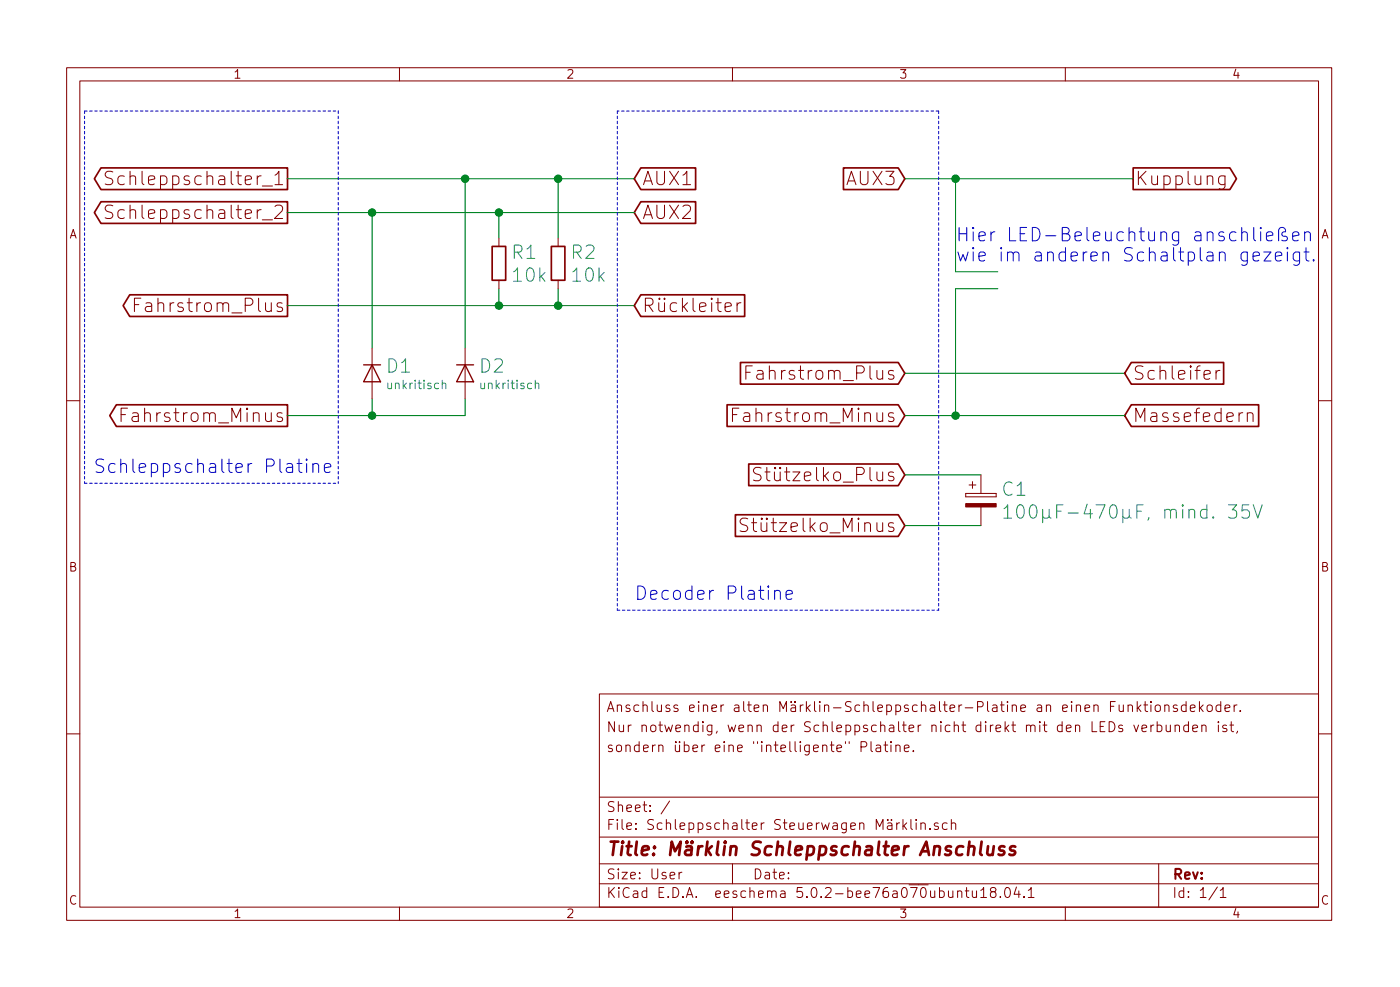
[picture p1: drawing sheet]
EESchema Schematic File Version 4
EELAYER 26 0
EELAYER END
$Descr User 8268 5827
encoding utf-8
Sheet 1 1
Title "Märklin Schleppschalter Anschluss"
Date ""
Rev ""
Comp ""
Comment1 ""
Comment2 "sondern über eine \"intelligente\" Platine."
Comment3 "Nur notwendig, wenn der Schleppschalter nicht direkt mit den LEDs verbunden ist,"
Comment4 "Anschluss einer alten Märklin-Schleppschalter-Platine an einen Funktionsdekoder."
$EndDescr
Text GLabel 1700 1050 0    79   Output ~ 0
Schleppschalter_1
Text GLabel 1700 1250 0    79   Output ~ 0
Schleppschalter_2
Text GLabel 1700 1800 0    79   Output ~ 0
Fahrstrom_Plus
Text GLabel 1700 2450 0    79   Output ~ 0
Fahrstrom_Minus
Wire Wire Line
	1700 1050 2750 1050
Wire Wire Line
	1700 1250 2200 1250
$Comp
L Device:D D1
U 1 1
P 2200 2200
F 0 "D1" V 2154 2279 79  0000 L CNN
F 1 "unkritisch" V 2267 2279 50  0000 L CNN
F 2 "" H 2200 2200 50  0001 C CNN
F 3 "~" H 2200 2200 50  0001 C CNN
	1    2200 2200
	0    1    1    0   
$EndComp
$Comp
L Device:D D2
U 1 1
P 2750 2200
F 0 "D2" V 2704 2279 79  0000 L CNN
F 1 "unkritisch" V 2817 2279 50  0000 L CNN
F 2 "" H 2750 2200 50  0001 C CNN
F 3 "~" H 2750 2200 50  0001 C CNN
	1    2750 2200
	0    1    1    0   
$EndComp
Wire Wire Line
	1700 2450 2200 2450
Wire Wire Line
	2200 2450 2200 2350
Wire Wire Line
	2200 2450 2750 2450
Wire Wire Line
	2750 2450 2750 2350
Connection ~ 2200 2450
Connection ~ 2200 1250
Wire Wire Line
	2200 1250 2950 1250
Connection ~ 2750 1050
Wire Wire Line
	2750 1050 3300 1050
Wire Wire Line
	2200 1250 2200 2050
Wire Wire Line
	2750 1050 2750 2050
Wire Wire Line
	1700 1800 2950 1800
$Comp
L Device:R R1
U 1 1
P 2950 1550
F 0 "R1" H 3020 1618 79  0000 L CNN
F 1 "10k" H 3020 1483 79  0000 L CNN
F 2 "" V 2880 1550 50  0001 C CNN
F 3 "~" H 2950 1550 50  0001 C CNN
	1    2950 1550
	1    0    0    -1  
$EndComp
$Comp
L Device:R R2
U 1 1
P 3300 1550
F 0 "R2" H 3370 1618 79  0000 L CNN
F 1 "10k" H 3370 1483 79  0000 L CNN
F 2 "" V 3230 1550 50  0001 C CNN
F 3 "~" H 3300 1550 50  0001 C CNN
	1    3300 1550
	1    0    0    -1  
$EndComp
Wire Wire Line
	2950 1700 2950 1800
Connection ~ 2950 1800
Wire Wire Line
	2950 1800 3300 1800
Wire Wire Line
	3300 1700 3300 1800
Wire Wire Line
	2950 1400 2950 1250
Wire Wire Line
	3300 1400 3300 1050
Text Notes 550  2800 0    79   ~ 0
Schleppschalter Platine
Text Notes 3750 3550 0    79   ~ 0
Decoder Platine
Text GLabel 3750 1050 2    79   Input ~ 0
AUX1
Text GLabel 3750 1250 2    79   Input ~ 0
AUX2
Text GLabel 3750 1800 2    79   Input ~ 0
Rückleiter
Wire Notes Line
	5550 650  3650 650 
Wire Notes Line
	3650 3600 5550 3600
Wire Wire Line
	3300 1050 3750 1050
Connection ~ 3300 1050
Wire Wire Line
	3750 1250 2950 1250
Connection ~ 2950 1250
Wire Wire Line
	3300 1800 3750 1800
Connection ~ 3300 1800
Text GLabel 5350 2200 0    79   Input ~ 0
Fahrstrom_Plus
Text GLabel 5350 2450 0    79   Input ~ 0
Fahrstrom_Minus
Text GLabel 5350 1050 0    79   Input ~ 0
AUX3
Wire Wire Line
	5350 2200 6650 2200
Wire Wire Line
	5350 2450 5650 2450
Text GLabel 6700 1050 2    79   Output ~ 0
Kupplung
Text GLabel 6650 2450 2    79   Input ~ 0
Massefedern
Text GLabel 6650 2200 2    79   Input ~ 0
Schleifer
Wire Wire Line
	6700 1050 5650 1050
Wire Wire Line
	5650 2450 5650 1700
Wire Wire Line
	5650 1700 5900 1700
Connection ~ 5650 2450
Wire Wire Line
	5650 2450 6650 2450
Wire Wire Line
	5650 1050 5650 1600
Wire Wire Line
	5650 1600 5900 1600
Connection ~ 5650 1050
Wire Wire Line
	5650 1050 5350 1050
Text Notes 5650 1550 0    79   ~ 0
Hier LED-Beleuchtung anschließen\nwie im anderen Schaltplan gezeigt.
Text GLabel 5350 2800 0    79   Input ~ 0
Stützelko_Plus
Text GLabel 5350 3100 0    79   Input ~ 0
Stützelko_Minus
$Comp
L Device:CP C1
U 1 1
P 5800 2950
F 0 "C1" H 5918 3018 79  0000 L CNN
F 1 "100µF-470µF, mind. 35V" H 5918 2883 79  0000 L CNN
F 2 "" H 5838 2800 50  0001 C CNN
F 3 "~" H 5800 2950 50  0001 C CNN
	1    5800 2950
	1    0    0    -1  
$EndComp
Wire Wire Line
	5350 2800 5800 2800
Wire Wire Line
	5800 3100 5350 3100
Wire Notes Line
	5550 650  5550 3600
Wire Notes Line
	3650 650  3650 3600
Wire Notes Line
	500  650  2000 650 
Wire Notes Line
	500  2850 2000 2850
Wire Notes Line
	2000 650  2000 2850
Wire Notes Line
	500  650  500  2850
$EndSCHEMATC
